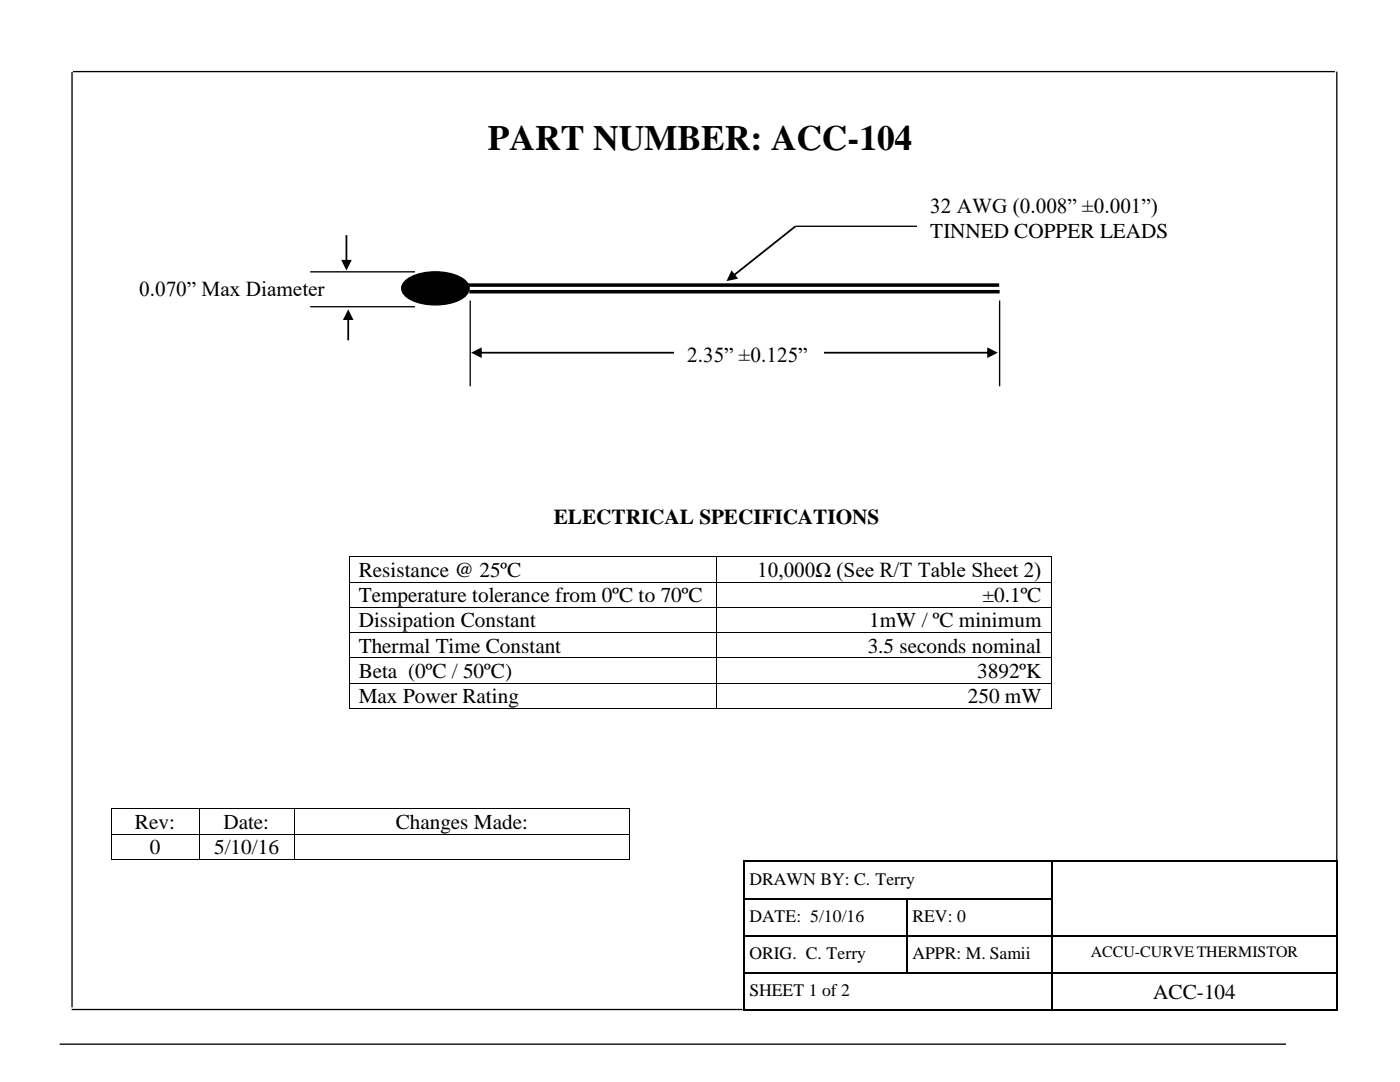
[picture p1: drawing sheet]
<svg xmlns="http://www.w3.org/2000/svg" width="279mm" height="216mm" viewBox="0 0 279 216" stroke-linecap="round" stroke-linejoin="round" font-family="sans-serif">
<g fill="#000">
<path d="M81.1 55.9a11.1 11.1 0 0 1 11.6 0 1.97 1.97 0 0 1 0 3.3 11.1 11.1 0 0 1-11.6 0 1.97 1.97 0 0 1 0-3.3z" fill-rule="evenodd"/>
<path d="M69.6 111h.2v.2h-.2z" fill-rule="evenodd"/>
<path d="M69.6 111h.2v.2h-.2z" fill-rule="evenodd"/>
<path d="M69.6 116.1h.2v.1h-.2z" fill-rule="evenodd"/>
<path d="M143 111h.2v.2h-.2z" fill-rule="evenodd"/>
<path d="M143 116.1h.2v.1h-.2z" fill-rule="evenodd"/>
<path d="M209.7 111h.1v.2h-.1z" fill-rule="evenodd"/>
<path d="M209.7 111h.1v.2h-.1z" fill-rule="evenodd"/>
<path d="M209.7 116.1h.1v.1h-.1z" fill-rule="evenodd"/>
<path d="M69.6 121.1h.2v.2h-.2z" fill-rule="evenodd"/>
<path d="M69.6 126.1h.2v.2h-.2z" fill-rule="evenodd"/>
<path d="M69.6 131.2h.2v.1h-.2z" fill-rule="evenodd"/>
<path d="M69.6 136.2h.2v.2h-.2z" fill-rule="evenodd"/>
<path d="M143 121.1h.2v.2h-.2z" fill-rule="evenodd"/>
<path d="M143 126.1h.2v.2h-.2z" fill-rule="evenodd"/>
<path d="M143 131.2h.2v.1h-.2z" fill-rule="evenodd"/>
<path d="M143 136.2h.2v.2h-.2z" fill-rule="evenodd"/>
<path d="M209.7 121.1h.1v.2h-.1z" fill-rule="evenodd"/>
<path d="M209.7 126.1h.1v.2h-.1z" fill-rule="evenodd"/>
<path d="M209.7 131.2h.1v.1h-.1z" fill-rule="evenodd"/>
<path d="M209.7 136.2h.1v.2h-.1z" fill-rule="evenodd"/>
<path d="M69.6 141.3h.2v.2h-.2z" fill-rule="evenodd"/>
<path d="M69.6 141.3h.2v.2h-.2z" fill-rule="evenodd"/>
<path d="M143 141.3h.2v.2h-.2z" fill-rule="evenodd"/>
<path d="M209.7 141.3h.1v.2h-.1z" fill-rule="evenodd"/>
<path d="M209.7 141.3h.1v.2h-.1z" fill-rule="evenodd"/>
<path d="M22.1 161.3h.2v.2h-.2z" fill-rule="evenodd"/>
<path d="M22.1 161.3h.2v.2h-.2z" fill-rule="evenodd"/>
<path d="M22.1 166.4h.2v.1h-.2z" fill-rule="evenodd"/>
<path d="M22.1 171.4h.2v.2h-.2z" fill-rule="evenodd"/>
<path d="M22.1 171.4h.2v.2h-.2z" fill-rule="evenodd"/>
<path d="M39.6 161.3h.2v.2h-.2z" fill-rule="evenodd"/>
<path d="M39.6 166.4h.2v.1h-.2z" fill-rule="evenodd"/>
<path d="M39.6 171.4h.2v.2h-.2z" fill-rule="evenodd"/>
<path d="M58.7 161.3h.2v.2h-.2z" fill-rule="evenodd"/>
<path d="M58.7 166.4h.2v.1h-.2z" fill-rule="evenodd"/>
<path d="M58.7 171.4h.2v.2h-.2z" fill-rule="evenodd"/>
<path d="M125.6 161.3h.2v.2h-.2z" fill-rule="evenodd"/>
<path d="M125.6 161.3h.2v.2h-.2z" fill-rule="evenodd"/>
<path d="M125.6 166.4h.2v.1h-.2z" fill-rule="evenodd"/>
<path d="M125.6 171.4h.2v.2h-.2z" fill-rule="evenodd"/>
<path d="M125.6 171.4h.2v.2h-.2z" fill-rule="evenodd"/>
<path d="M148.4 171.8h.2v.2h-.2z" fill-rule="evenodd"/>
<path d="M148.4 171.8h.2v.2h-.2z" fill-rule="evenodd"/>
<path d="M148.4 179.2h.2v.2h-.2z" fill-rule="evenodd"/>
<path d="M181 179.2h.2v.2h-.2z" fill-rule="evenodd"/>
<path d="M209.8 171.8h.3v.2h-.3z" fill-rule="evenodd"/>
<path d="M209.8 179.2h.3v.2h-.3z" fill-rule="evenodd"/>
<path d="M266.7 171.8h.2v.2h-.2z" fill-rule="evenodd"/>
<path d="M266.7 171.8h.2v.2h-.2z" fill-rule="evenodd"/>
<path d="M266.7 179.2h.2v.2h-.2z" fill-rule="evenodd"/>
<path d="M148.4 186.6h.2v.2h-.2z" fill-rule="evenodd"/>
<path d="M148.4 194h.2v.2h-.2z" fill-rule="evenodd"/>
<path d="M181 186.6h.2v.2h-.2z" fill-rule="evenodd"/>
<path d="M181 194h.2v.2h-.2z" fill-rule="evenodd"/>
<path d="M209.8 186.6h.3v.2h-.3z" fill-rule="evenodd"/>
<path d="M209.8 194h.3v.2h-.3z" fill-rule="evenodd"/>
<path d="M266.7 186.6h.2v.2h-.2z" fill-rule="evenodd"/>
<path d="M266.7 194h.2v.2h-.2z" fill-rule="evenodd"/>
<path d="M148.4 201.5h.2v.2h-.2z" fill-rule="evenodd"/>
<path d="M148.4 201.5h.2v.2h-.2z" fill-rule="evenodd"/>
<path d="M209.8 201.5h.3v.2h-.3z" fill-rule="evenodd"/>
<path d="M266.7 201.5h.2v.2h-.2z" fill-rule="evenodd"/>
<path d="M266.7 201.5h.2v.2h-.2z" fill-rule="evenodd"/>
</g>
<g fill="none" stroke="#000" stroke-width=".2">
<path d="M69.7 111.2v4.9M69.7 116.2v4.9M69.8 111.1h73.2M69.8 116.1h73.2M143.1 111.2v4.9M143.1 116.2v4.9M143.2 111.1h66.5M143.2 116.1h66.5M209.8 111.2v4.9M209.8 116.2v4.9M69.7 121.3v4.8M69.7 126.3v4.9"/>
<path d="M69.7 131.3v4.9M69.7 136.4v4.9M69.8 121.2h73.2M69.8 126.2h73.2M69.8 131.3h73.2M69.8 136.3h73.2M143.1 121.3v4.8M143.1 126.3v4.9M143.1 131.3v4.9M143.1 136.4v4.9M143.2 121.2h66.5M143.2 126.2h66.5"/>
<path d="M143.2 131.3h66.5M143.2 136.3h66.5M209.8 121.3v4.8M209.8 126.3v4.9M209.8 131.3v4.9M209.8 136.4v4.9M69.8 141.4h73.2M143.2 141.4h66.5M22.2 161.5v4.9M22.2 166.5v4.9M22.3 161.4h17.3M22.3 166.4h17.3"/>
<path d="M22.3 171.5h17.3M39.7 161.5v4.9M39.7 166.5v4.9M39.8 161.4h18.9M39.8 166.4h18.9M39.8 171.5h18.9M58.8 161.5v4.9M58.8 166.5v4.9M58.9 161.4h66.7M58.9 166.4h66.7M58.9 171.5h66.7M125.7 161.5v4.9"/>
<path d="M125.7 166.5v4.9"/>
</g>
<g fill="none" stroke="#000" stroke-width=".21">
<path d="M148.5 172v7.2M148.5 179.4v7.2M148.6 171.9h61.2M148.6 179.3h32.4M181.1 179.4v7.2M181.2 179.3h28.6M209.9 172v7.2M209.9 179.4v7.2M210.1 171.9h56.6M266.8 172v7.2M266.8 179.4v7.2M148.5 186.8v7.2"/>
<path d="M148.5 194.2v7.3M148.6 186.7h32.4M148.6 194.1h32.4M181.1 186.8v7.2M181.2 186.7h28.6M181.2 194.1h28.6M209.9 186.8v7.2M209.9 194.2v7.3M210.1 186.7h56.6M210.1 194.1h56.6M266.8 186.8v7.2M266.8 194.2v7.3"/>
<path d="M148.6 201.6h61.2M210.1 201.6h56.6"/>
</g>
<path d="M14.4 14.4v186.6M14.6 14.3h251.8M266.8 14.3v157.7M81.1 55.9a11.1 11.1 0 0 1 11.6 0 1.97 1.97 0 0 1 0 3.3 11.1 11.1 0 0 1-11.6 0 1.97 1.97 0 0 1 0-3.3zM14.3 201.4h133.9" fill="none" stroke="#000" stroke-width=".26"/>
<path d="M92.8 56.9h106.6M93.7 58.2h105.8" fill="none" stroke="#000" stroke-width=".71" stroke-linecap="butt"/>
<g fill="#000">
<path d="M69 46.9h.3v5.3h-.3zM68.1 51.9h2.1l-1.1 2.1z"/>
<path d="M69.3 63.5h.4v4.4h-.4zM69.5 61.7l1.1 2.2h-2.2z"/>
</g>
<path d="M25.2 53.8h42.9v6.9h-42.9z" fill-rule="evenodd" fill="#fff"/>
<path d="M61.9 54.2h20.9M93.8 60v17.1M199.5 60v17.1M61.9 61.2h20.9" fill="none" stroke="#000" stroke-width=".26"/>
<path d="M95.8 70.2h101.6v.4h-101.6zM94 70.4l2.1-1.1v2.1zM197 69.3l2.1 1.1-2.1 1z" fill="#000"/>
<path d="M134.6 67h29.8v6.7h-29.8z" fill-rule="evenodd" fill="#fff"/>
<path d="M146.3 54.9l12.3-9.9 .3 .3-12.4 9.8zM146 53.9l1.3 1.7-2.3 .5z" fill="#000"/>
<path d="M158.7 45.2h26.5" fill="none" stroke="#000" stroke-width=".26"/>
<g fill="#fff">
<path d="M183.1 37.4h55.2v11.8h-55.2z" fill-rule="evenodd"/>
<path d="M107.9 99.3h76.8v9h-76.8z" fill-rule="evenodd"/>
</g>
<path d="M11.9 208.4h244.7" fill="none" stroke="#000" stroke-width=".26"/>
<text font-size="7.1" x="97.4" y="30">PART NUMBER: ACC-104</text>
<g font-size="4.2">
<text x="185.7" y="42.6">32 AWG (0.008” ±0.001”)</text>
<text x="185.7" y="47.5">TINNED COPPER LEADS</text>
<text x="27.8" y="59">0.070” Max Diameter</text>
<text x="137.1" y="72.2">2.35” ±0.125”</text>
<text x="110.5" y="104.5">ELECTRICAL SPECIFICATIONS</text>
<text x="71.6" y="115.1">Resistance @ 25ºC</text>
<text x="151.1" y="115.1">10,000Ω (See R/T Table Sheet 2)</text>
<text x="71.6" y="120.2">Temperature tolerance from 0ºC to 70ºC</text>
<text x="71.6" y="125.2">Dissipation Constant</text>
<text x="173.5" y="125.2">1mW / ºC minimum</text>
<text x="196.1" y="120.2">±0.1ºC</text>
<text x="71.6" y="130.2">Thermal Time Constant</text>
<text x="173.2" y="130.2">3.5 seconds nominal</text>
<text x="71.6" y="135.3">Beta (0ºC / 50ºC)</text>
<text x="195" y="135.3">3892ºK</text>
<text x="71.6" y="140.3">Max Power Rating</text>
<text x="193.2" y="140.3">250 mW</text>
<text x="26.9" y="165.4">Rev:</text>
<text x="44.6" y="165.4">Date:</text>
<text x="79" y="165.4">Changes Made:</text>
<text x="29.9" y="170.5">0</text>
<text x="42.7" y="170.5">5/10/16</text>
<text x="230.2" y="199.3">ACC-104</text>
</g>
<g font-size="3.5">
<text x="149.5" y="176.6">DRAWN BY: C. Terry</text>
<text x="149.5" y="184">DATE: 5/10/16</text>
<text x="182.1" y="183.9">REV: 0</text>
<text x="149.5" y="191.4">ORIG. C. Terry</text>
<text x="182.1" y="191.4">APPR: M. Samii</text>
<text x="149.5" y="198.8">SHEET 1 of 2</text>
</g>
<text font-size="3.2" x="217.7" y="191">ACCU-CURVETHERMISTOR</text>
</svg>
